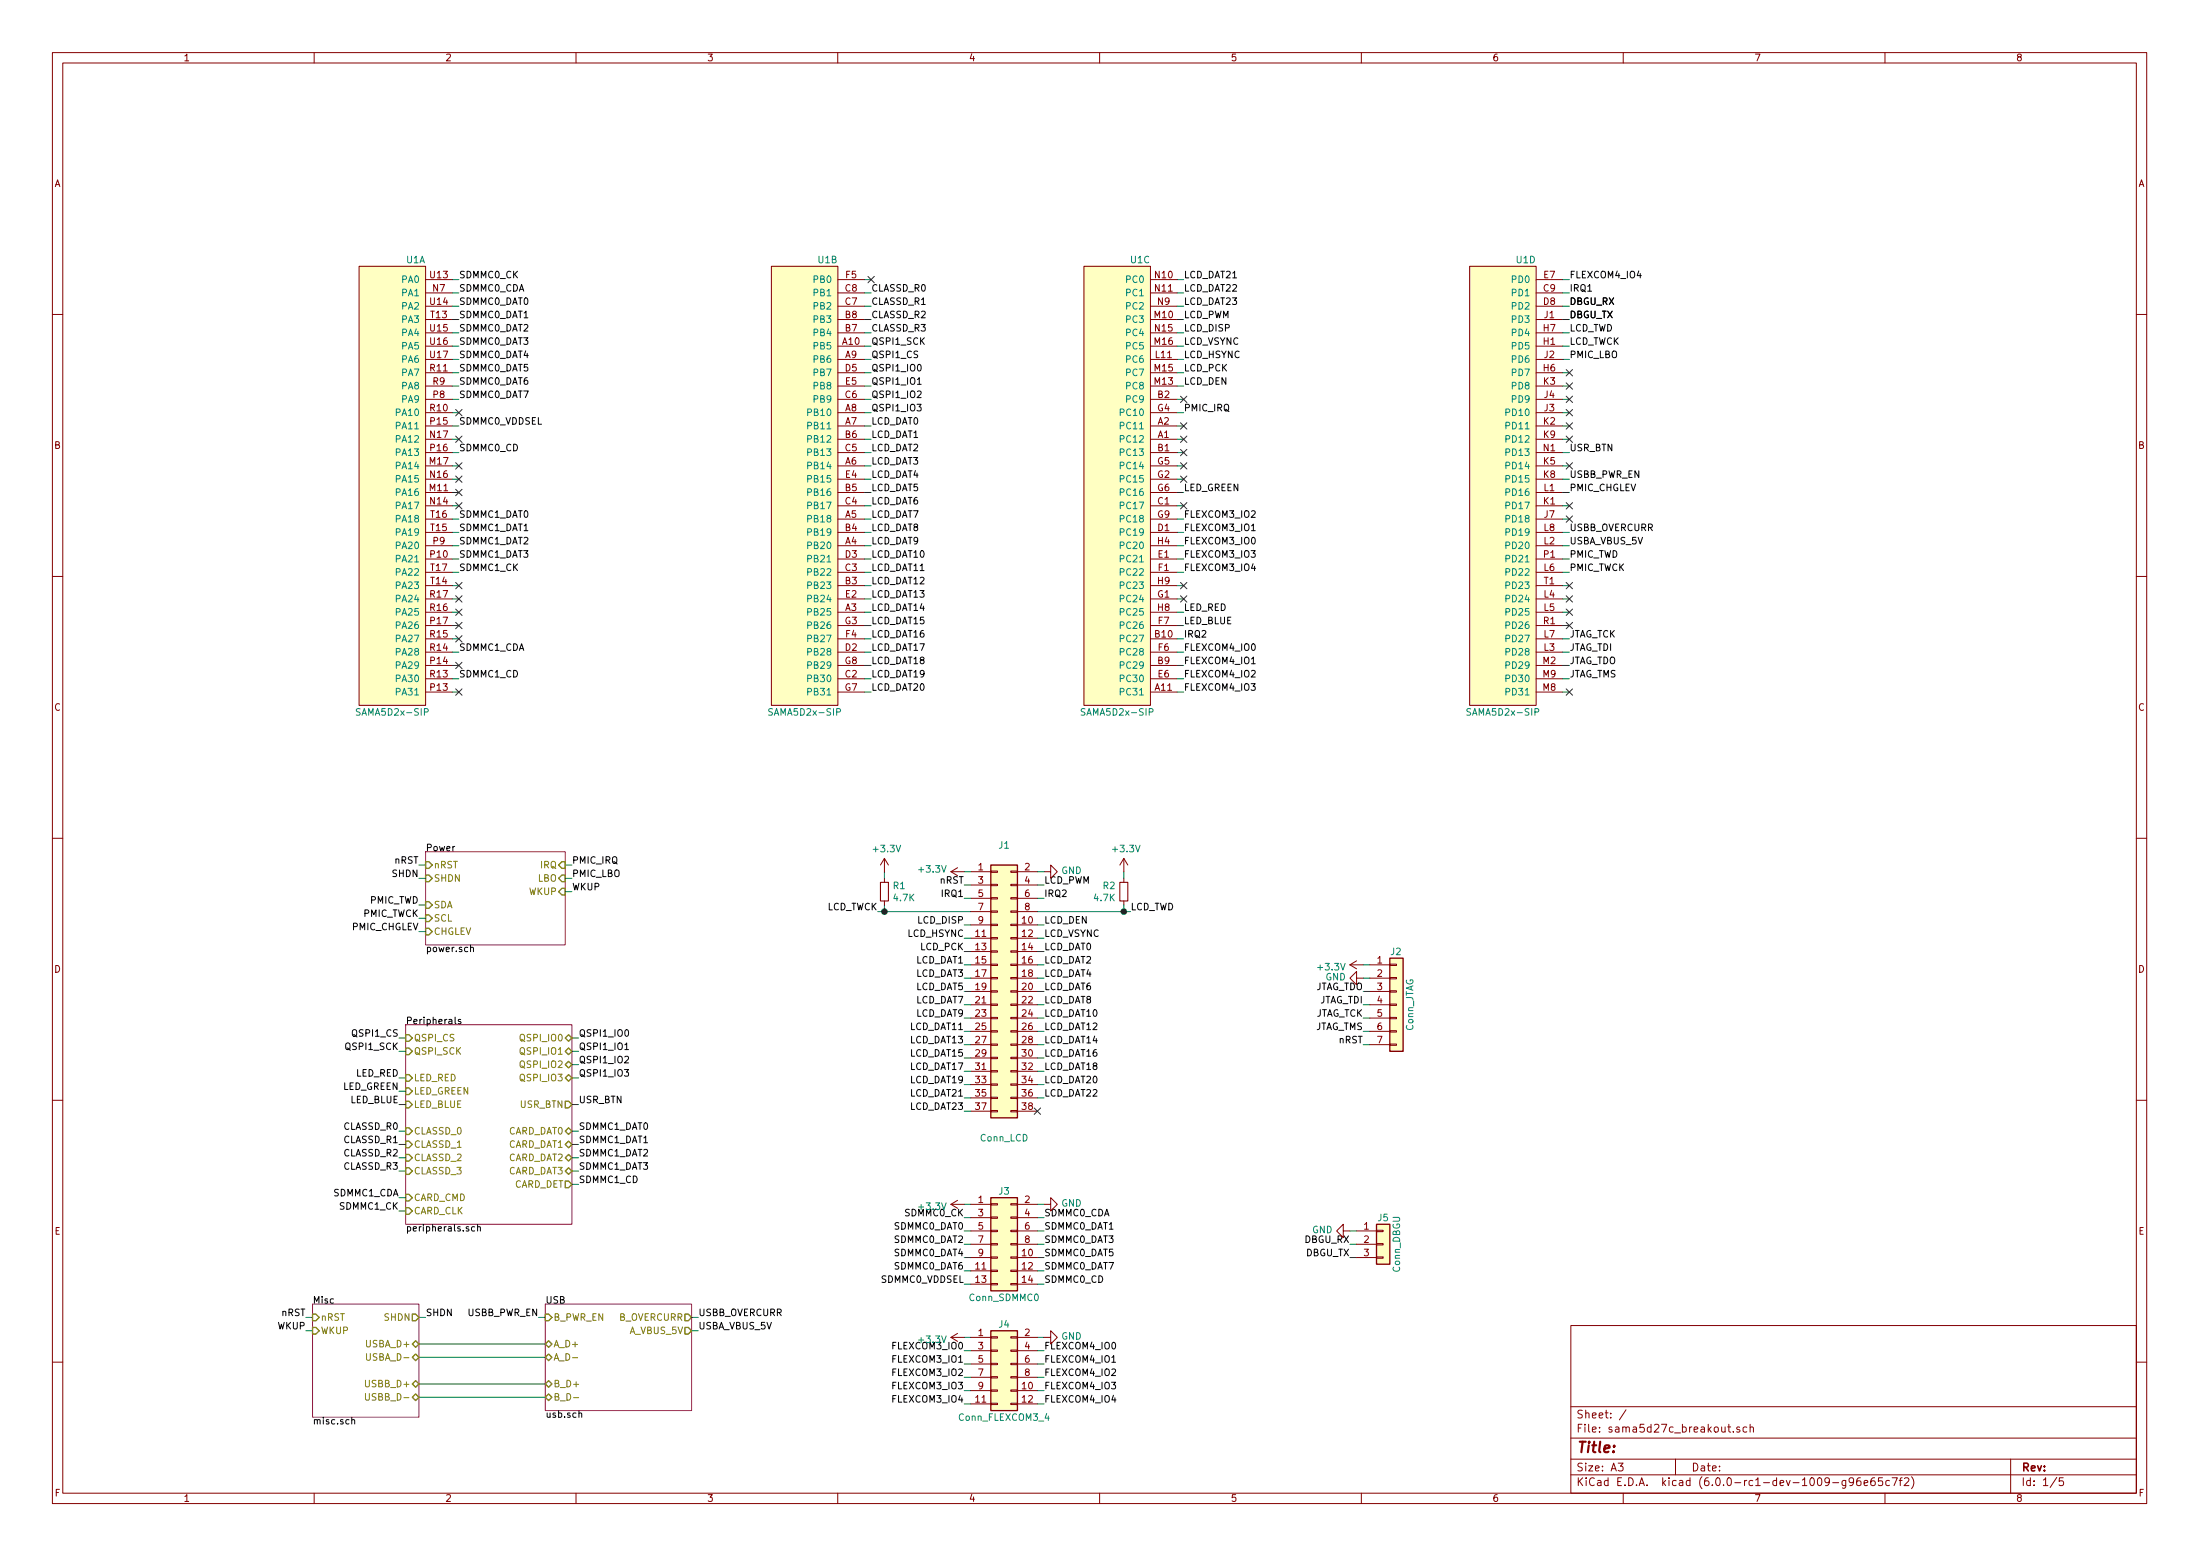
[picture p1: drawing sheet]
EESchema Schematic File Version 4
LIBS:sama5d27c_breakout-cache
EELAYER 29 0
EELAYER END
$Descr A3 16535 11693
encoding utf-8
Sheet 1 5
Title ""
Date ""
Rev ""
Comp ""
Comment1 ""
Comment2 ""
Comment3 ""
Comment4 ""
$EndDescr
$Comp
L CPU_Microchip_SAMA:SAMA5D2x-SIP U1
U 1 1
P 2950 3600
F 0 "U1" H 3200 5250 50  0000 R CNN
F 1 "SAMA5D2x-SIP" H 2950 1850 50  0000 C CNN
F 2 "Package_BGA_Extra:TFBGA-289_17x17_14.0x14.0mm" H 3700 4800 50  0001 C CNN
F 3 "https://www.mouser.se/datasheet/2/268/600001484A-1150115.pdf" H 2950 400 50  0001 C CNN
	1    2950 3600
	1    0    0    -1  
$EndComp
$Comp
L CPU_Microchip_SAMA:SAMA5D2x-SIP U1
U 2 1
P 6050 3600
F 0 "U1" H 6300 5250 50  0000 R CNN
F 1 "SAMA5D2x-SIP" H 6050 1850 50  0000 C CNN
F 2 "Package_BGA_Extra:TFBGA-289_17x17_14.0x14.0mm" H 6800 4800 50  0001 C CNN
F 3 "https://www.mouser.se/datasheet/2/268/600001484A-1150115.pdf" H 6050 400 50  0001 C CNN
	2    6050 3600
	1    0    0    -1  
$EndComp
$Comp
L CPU_Microchip_SAMA:SAMA5D2x-SIP U1
U 3 1
P 8400 3600
F 0 "U1" H 8650 5250 50  0000 R CNN
F 1 "SAMA5D2x-SIP" H 8400 1850 50  0000 C CNN
F 2 "Package_BGA_Extra:TFBGA-289_17x17_14.0x14.0mm" H 9150 4800 50  0001 C CNN
F 3 "https://www.mouser.se/datasheet/2/268/600001484A-1150115.pdf" H 8400 400 50  0001 C CNN
	3    8400 3600
	1    0    0    -1  
$EndComp
$Comp
L CPU_Microchip_SAMA:SAMA5D2x-SIP U1
U 4 1
P 11300 3600
F 0 "U1" H 11550 5250 50  0000 R CNN
F 1 "SAMA5D2x-SIP" H 11300 1850 50  0000 C CNN
F 2 "Package_BGA_Extra:TFBGA-289_17x17_14.0x14.0mm" H 12050 4800 50  0001 C CNN
F 3 "https://www.mouser.se/datasheet/2/268/600001484A-1150115.pdf" H 11300 400 50  0001 C CNN
	4    11300 3600
	1    0    0    -1  
$EndComp
$Sheet
S 3200 6400 1050 700 
U 5C04E5EA
F0 "Power" 50
F1 "power.sch" 50
F2 "nRST" I L 3200 6500 50 
F3 "SHDN" I L 3200 6600 50 
F4 "WKUP" I R 4250 6700 50 
F5 "CHGLEV" I L 3200 7000 50 
F6 "IRQ" I R 4250 6500 50 
F7 "LBO" I R 4250 6600 50 
F8 "SDA" I L 3200 6800 50 
F9 "SCL" I L 3200 6900 50 
$EndSheet
Wire Wire Line
	3400 2100 3450 2100
Wire Wire Line
	3400 2200 3450 2200
Wire Wire Line
	3400 2300 3450 2300
Wire Wire Line
	3400 2400 3450 2400
Wire Wire Line
	3400 2500 3450 2500
Wire Wire Line
	3400 2600 3450 2600
Wire Wire Line
	3400 2700 3450 2700
Wire Wire Line
	3400 2800 3450 2800
Wire Wire Line
	3400 2900 3450 2900
Wire Wire Line
	3400 3000 3450 3000
Wire Wire Line
	3400 3100 3450 3100
Wire Wire Line
	3400 3200 3450 3200
Wire Wire Line
	3400 3300 3450 3300
Wire Wire Line
	3400 3400 3450 3400
Wire Wire Line
	3400 3500 3450 3500
Wire Wire Line
	3400 3600 3450 3600
Wire Wire Line
	3400 3700 3450 3700
Wire Wire Line
	3400 3800 3450 3800
Wire Wire Line
	3400 3900 3450 3900
Wire Wire Line
	3400 4000 3450 4000
Wire Wire Line
	3400 4100 3450 4100
Wire Wire Line
	3400 4200 3450 4200
Wire Wire Line
	3400 4300 3450 4300
Wire Wire Line
	3400 4400 3450 4400
Wire Wire Line
	3400 4500 3450 4500
Wire Wire Line
	3400 4600 3450 4600
Wire Wire Line
	3400 4700 3450 4700
Wire Wire Line
	3400 4800 3450 4800
Wire Wire Line
	3400 4900 3450 4900
Wire Wire Line
	3400 5000 3450 5000
Wire Wire Line
	3400 5100 3450 5100
Wire Wire Line
	3400 5200 3450 5200
Wire Wire Line
	6500 2100 6550 2100
Wire Wire Line
	6500 2200 6550 2200
Wire Wire Line
	6500 2300 6550 2300
Wire Wire Line
	6500 2400 6550 2400
Wire Wire Line
	6500 2500 6550 2500
Wire Wire Line
	6500 2600 6550 2600
Wire Wire Line
	6500 2700 6550 2700
Wire Wire Line
	6500 2800 6550 2800
Wire Wire Line
	6500 2900 6550 2900
Wire Wire Line
	6500 3000 6550 3000
Wire Wire Line
	6500 3100 6550 3100
Wire Wire Line
	6500 3200 6550 3200
Wire Wire Line
	6500 3300 6550 3300
Wire Wire Line
	6500 3400 6550 3400
Wire Wire Line
	6500 3500 6550 3500
Wire Wire Line
	6500 3600 6550 3600
Wire Wire Line
	6500 3700 6550 3700
Wire Wire Line
	6500 3800 6550 3800
Wire Wire Line
	6500 3900 6550 3900
Wire Wire Line
	6500 4000 6550 4000
Wire Wire Line
	6500 4100 6550 4100
Wire Wire Line
	6500 4200 6550 4200
Wire Wire Line
	6500 4300 6550 4300
Wire Wire Line
	6500 4400 6550 4400
Wire Wire Line
	6500 4500 6550 4500
Wire Wire Line
	6500 4600 6550 4600
Wire Wire Line
	6500 4700 6550 4700
Wire Wire Line
	6500 4800 6550 4800
Wire Wire Line
	6500 4900 6550 4900
Wire Wire Line
	6500 5000 6550 5000
Wire Wire Line
	6500 5100 6550 5100
Wire Wire Line
	6500 5200 6550 5200
Wire Wire Line
	8850 2100 8900 2100
Wire Wire Line
	8850 2200 8900 2200
Wire Wire Line
	8850 2300 8900 2300
Wire Wire Line
	8850 2400 8900 2400
Wire Wire Line
	8850 2500 8900 2500
Wire Wire Line
	8850 2600 8900 2600
Wire Wire Line
	8850 2700 8900 2700
Wire Wire Line
	8850 2800 8900 2800
Wire Wire Line
	8850 2900 8900 2900
Wire Wire Line
	8850 3000 8900 3000
Wire Wire Line
	8850 3100 8900 3100
Wire Wire Line
	8850 3200 8900 3200
Wire Wire Line
	8850 3300 8900 3300
Wire Wire Line
	8850 3400 8900 3400
Wire Wire Line
	8850 3500 8900 3500
Wire Wire Line
	8850 3600 8900 3600
Wire Wire Line
	8850 3700 8900 3700
Wire Wire Line
	8850 3800 8900 3800
Wire Wire Line
	8850 3900 8900 3900
Wire Wire Line
	8850 4000 8900 4000
Wire Wire Line
	8850 4100 8900 4100
Wire Wire Line
	8850 4200 8900 4200
Wire Wire Line
	8850 4300 8900 4300
Wire Wire Line
	8850 4400 8900 4400
Wire Wire Line
	8850 4500 8900 4500
Wire Wire Line
	8850 4600 8900 4600
Wire Wire Line
	8850 4700 8900 4700
Wire Wire Line
	8850 4800 8900 4800
Wire Wire Line
	8850 4900 8900 4900
Wire Wire Line
	8850 5000 8900 5000
Wire Wire Line
	8850 5100 8900 5100
Wire Wire Line
	8850 5200 8900 5200
Wire Wire Line
	11750 2100 11800 2100
Wire Wire Line
	11750 2200 11800 2200
Wire Wire Line
	11750 2300 11800 2300
Wire Wire Line
	11750 2400 11800 2400
Wire Wire Line
	11750 2500 11800 2500
Wire Wire Line
	11750 2600 11800 2600
Wire Wire Line
	11750 2700 11800 2700
Wire Wire Line
	11750 2800 11800 2800
Wire Wire Line
	11750 2900 11800 2900
Wire Wire Line
	11750 3000 11800 3000
Wire Wire Line
	11750 3100 11800 3100
Wire Wire Line
	11750 3200 11800 3200
Wire Wire Line
	11750 3300 11800 3300
Wire Wire Line
	11750 3400 11800 3400
Wire Wire Line
	11750 3500 11800 3500
Wire Wire Line
	11750 3600 11800 3600
Wire Wire Line
	11750 3700 11800 3700
Wire Wire Line
	11750 3800 11800 3800
Wire Wire Line
	11750 3900 11800 3900
Wire Wire Line
	11750 4000 11800 4000
Wire Wire Line
	11750 4100 11800 4100
Wire Wire Line
	11750 4200 11800 4200
Wire Wire Line
	11750 4300 11800 4300
Wire Wire Line
	11750 4400 11800 4400
Wire Wire Line
	11750 4500 11800 4500
Wire Wire Line
	11750 4600 11800 4600
Wire Wire Line
	11750 4700 11800 4700
Wire Wire Line
	11750 4800 11800 4800
Wire Wire Line
	11750 4900 11800 4900
Wire Wire Line
	11750 5000 11800 5000
Wire Wire Line
	11750 5100 11800 5100
Wire Wire Line
	11750 5200 11800 5200
Text Label 6550 2600 0    50   ~ 0
QSPI1_SCK
Text Label 6550 2700 0    50   ~ 0
QSPI1_CS
Text Label 6550 2800 0    50   ~ 0
QSPI1_IO0
Text Label 6550 2900 0    50   ~ 0
QSPI1_IO1
Text Label 6550 3000 0    50   ~ 0
QSPI1_IO2
Text Label 6550 3100 0    50   ~ 0
QSPI1_IO3
Text Label 11800 3700 0    50   ~ 0
PMIC_CHGLEV
Text Label 3150 7000 2    50   ~ 0
PMIC_CHGLEV
Text Label 11800 4200 0    50   ~ 0
PMIC_TWD
Text Label 11800 4300 0    50   ~ 0
PMIC_TWCK
Text Label 3150 6800 2    50   ~ 0
PMIC_TWD
Text Label 3150 6900 2    50   ~ 0
PMIC_TWCK
Wire Wire Line
	3150 6800 3200 6800
Wire Wire Line
	3150 6900 3200 6900
Wire Wire Line
	2350 9900 2300 9900
Text Label 2300 9900 2    50   ~ 0
nRST
Text Label 3150 6500 2    50   ~ 0
nRST
Wire Wire Line
	3150 6500 3200 6500
Text Label 8900 3100 0    50   ~ 0
PMIC_IRQ
Text Label 4300 6500 0    50   ~ 0
PMIC_IRQ
Wire Wire Line
	4300 6500 4250 6500
Wire Wire Line
	4250 6600 4300 6600
Text Label 4300 6600 0    50   ~ 0
PMIC_LBO
Text Label 11800 2700 0    50   ~ 0
PMIC_LBO
Wire Wire Line
	3150 7000 3200 7000
Wire Wire Line
	2350 10000 2300 10000
Wire Wire Line
	3150 9900 3200 9900
Text Label 3200 9900 0    50   ~ 0
SHDN
Text Label 2300 10000 2    50   ~ 0
WKUP
Wire Wire Line
	3200 6600 3150 6600
Text Label 3150 6600 2    50   ~ 0
SHDN
Wire Wire Line
	4250 6700 4300 6700
Text Label 4300 6700 0    50   ~ 0
WKUP
Text Label 3450 5100 0    50   ~ 0
SDMMC1_CD
Text Label 3450 4100 0    50   ~ 0
SDMMC1_DAT2
Text Label 3450 4200 0    50   ~ 0
SDMMC1_DAT3
Text Label 3450 4900 0    50   ~ 0
SDMMC1_CDA
Text Label 3450 4300 0    50   ~ 0
SDMMC1_CK
Text Label 3450 3900 0    50   ~ 0
SDMMC1_DAT0
Text Label 3450 4000 0    50   ~ 0
SDMMC1_DAT1
Text Label 11800 4800 0    50   ~ 0
JTAG_TCK
Text Label 11800 4900 0    50   ~ 0
JTAG_TDI
Text Label 11800 5000 0    50   ~ 0
JTAG_TDO
Text Label 11800 5100 0    50   ~ 0
JTAG_TMS
Text Label 10250 7650 2    50   ~ 0
JTAG_TCK
Text Label 10250 7550 2    50   ~ 0
JTAG_TDI
Text Label 10250 7450 2    50   ~ 0
JTAG_TDO
Text Label 10250 7750 2    50   ~ 0
JTAG_TMS
Text Label 3450 2100 0    50   ~ 0
SDMMC0_CK
Text Label 3450 2200 0    50   ~ 0
SDMMC0_CDA
Text Label 3450 2300 0    50   ~ 0
SDMMC0_DAT0
Text Label 3450 2400 0    50   ~ 0
SDMMC0_DAT1
Text Label 3450 2500 0    50   ~ 0
SDMMC0_DAT2
Text Label 7250 9150 2    50   ~ 0
SDMMC0_CK
Text Label 7850 9150 0    50   ~ 0
SDMMC0_CDA
Text Label 7250 9250 2    50   ~ 0
SDMMC0_DAT0
Text Label 7850 9250 0    50   ~ 0
SDMMC0_DAT1
Text Label 7250 9350 2    50   ~ 0
SDMMC0_DAT2
Text Label 11800 3400 0    50   ~ 0
USR_BTN
Text Label 11800 4100 0    50   ~ 0
USBA_VBUS_5V
Text Label 11800 3600 0    50   ~ 0
USBB_PWR_EN
Text Label 11800 4000 0    50   ~ 0
USBB_OVERCURR
Text Label 8900 4600 0    50   ~ 0
LED_RED
Text Label 8900 3700 0    50   ~ 0
LED_GREEN
Text Label 8900 4700 0    50   ~ 0
LED_BLUE
Text Label 7250 6650 2    50   ~ 0
nRST
Text Label 7850 6650 0    50   ~ 0
LCD_PWM
Text Label 7850 6750 0    50   ~ 0
IRQ2
Text Label 7250 6750 2    50   ~ 0
IRQ1
Text Label 6600 6850 2    50   ~ 0
LCD_TWCK
Text Label 8500 6850 0    50   ~ 0
LCD_TWD
Text Label 7250 6950 2    50   ~ 0
LCD_DISP
Text Label 7850 6950 0    50   ~ 0
LCD_DEN
Text Label 7250 7050 2    50   ~ 0
LCD_HSYNC
Text Label 7850 7050 0    50   ~ 0
LCD_VSYNC
Text Label 7250 7150 2    50   ~ 0
LCD_PCK
Text Label 7850 7150 0    50   ~ 0
LCD_DAT0
Text Label 7250 7250 2    50   ~ 0
LCD_DAT1
Text Label 7850 7250 0    50   ~ 0
LCD_DAT2
Text Label 7250 7350 2    50   ~ 0
LCD_DAT3
Text Label 7850 7350 0    50   ~ 0
LCD_DAT4
Text Label 7250 7450 2    50   ~ 0
LCD_DAT5
Text Label 7850 7450 0    50   ~ 0
LCD_DAT6
Text Label 7250 7550 2    50   ~ 0
LCD_DAT7
Text Label 7850 7550 0    50   ~ 0
LCD_DAT8
Text Label 7250 7650 2    50   ~ 0
LCD_DAT9
Text Label 7850 7650 0    50   ~ 0
LCD_DAT10
Text Label 7250 7750 2    50   ~ 0
LCD_DAT11
Text Label 7850 7750 0    50   ~ 0
LCD_DAT12
Text Label 7250 7850 2    50   ~ 0
LCD_DAT13
Text Label 7850 7850 0    50   ~ 0
LCD_DAT14
Text Label 7250 7950 2    50   ~ 0
LCD_DAT15
Text Label 7850 7950 0    50   ~ 0
LCD_DAT16
Text Label 7250 8050 2    50   ~ 0
LCD_DAT17
Text Label 7850 8050 0    50   ~ 0
LCD_DAT18
Text Label 7250 8150 2    50   ~ 0
LCD_DAT19
Text Label 7850 8150 0    50   ~ 0
LCD_DAT20
Text Label 7250 8250 2    50   ~ 0
LCD_DAT21
Text Label 7850 8250 0    50   ~ 0
LCD_DAT22
Text Label 7250 8350 2    50   ~ 0
LCD_DAT23
$Comp
L power:+3.3V #PWR02
U 1 1
P 7250 6550
F 0 "#PWR02" H 7250 6400 50  0001 C CNN
F 1 "+3.3V" V 7265 6678 50  0000 L CNN
F 2 "" H 7250 6550 50  0001 C CNN
F 3 "" H 7250 6550 50  0001 C CNN
	1    7250 6550
	0    -1   -1   0   
$EndComp
$Comp
L power:GND #PWR03
U 1 1
P 7850 6550
F 0 "#PWR03" H 7850 6300 50  0001 C CNN
F 1 "GND" V 7855 6422 50  0000 R CNN
F 2 "" H 7850 6550 50  0001 C CNN
F 3 "" H 7850 6550 50  0001 C CNN
	1    7850 6550
	0    -1   -1   0   
$EndComp
$Comp
L Connector_Generic:Conn_02x19_Odd_Even J1
U 1 1
P 7500 7450
F 0 "J1" H 7550 8550 50  0000 C CNN
F 1 "Conn_LCD" H 7550 6350 50  0000 C CNN
F 2 "Connector_PinHeader_1.27mm:PinHeader_2x19_P1.27mm_Vertical_SMD" H 7500 7450 50  0001 C CNN
F 3 "~" H 7500 7450 50  0001 C CNN
	1    7500 7450
	1    0    0    -1  
$EndComp
Wire Wire Line
	7300 6550 7250 6550
Wire Wire Line
	7300 6650 7250 6650
Wire Wire Line
	7300 6750 7250 6750
Wire Wire Line
	7300 6850 6650 6850
Wire Wire Line
	7300 6950 7250 6950
Wire Wire Line
	7300 7050 7250 7050
Wire Wire Line
	7300 7150 7250 7150
Wire Wire Line
	7300 7250 7250 7250
Wire Wire Line
	7300 7350 7250 7350
Wire Wire Line
	7300 7450 7250 7450
Wire Wire Line
	7300 7550 7250 7550
Wire Wire Line
	7300 7650 7250 7650
Wire Wire Line
	7300 7750 7250 7750
Wire Wire Line
	7300 7850 7250 7850
Wire Wire Line
	7300 7950 7250 7950
Wire Wire Line
	7300 8050 7250 8050
Wire Wire Line
	7300 8150 7250 8150
Wire Wire Line
	7300 8250 7250 8250
Wire Wire Line
	7300 8350 7250 8350
Wire Wire Line
	7800 6550 7850 6550
Wire Wire Line
	7800 6650 7850 6650
Wire Wire Line
	7800 6750 7850 6750
Wire Wire Line
	7800 6850 8450 6850
Wire Wire Line
	7800 6950 7850 6950
Wire Wire Line
	7800 7050 7850 7050
Wire Wire Line
	7800 7150 7850 7150
Wire Wire Line
	7800 7250 7850 7250
Wire Wire Line
	7800 7350 7850 7350
Wire Wire Line
	7800 7450 7850 7450
Wire Wire Line
	7800 7550 7850 7550
Wire Wire Line
	7800 7650 7850 7650
Wire Wire Line
	7800 7750 7850 7750
Wire Wire Line
	7800 7850 7850 7850
Wire Wire Line
	7800 7950 7850 7950
Wire Wire Line
	7800 8050 7850 8050
Wire Wire Line
	7800 8150 7850 8150
Wire Wire Line
	7800 8250 7850 8250
NoConn ~ 7800 8350
Text Label 8900 2400 0    50   ~ 0
LCD_PWM
Text Label 8900 4800 0    50   ~ 0
IRQ2
Text Label 11800 2500 0    50   ~ 0
LCD_TWD
Text Label 8900 2900 0    50   ~ 0
LCD_DEN
Text Label 8900 2600 0    50   ~ 0
LCD_VSYNC
Text Label 6550 3200 0    50   ~ 0
LCD_DAT0
Text Label 6550 3400 0    50   ~ 0
LCD_DAT2
Text Label 6550 3600 0    50   ~ 0
LCD_DAT4
Text Label 6550 3800 0    50   ~ 0
LCD_DAT6
Text Label 6550 4000 0    50   ~ 0
LCD_DAT8
Text Label 6550 4200 0    50   ~ 0
LCD_DAT10
Text Label 6550 4400 0    50   ~ 0
LCD_DAT12
Text Label 6550 4600 0    50   ~ 0
LCD_DAT14
Text Label 6550 4800 0    50   ~ 0
LCD_DAT16
Text Label 6550 5000 0    50   ~ 0
LCD_DAT18
Text Label 6550 5200 0    50   ~ 0
LCD_DAT20
Text Label 8900 2200 0    50   ~ 0
LCD_DAT22
Text Label 11800 2200 0    50   ~ 0
IRQ1
Text Label 11800 2600 0    50   ~ 0
LCD_TWCK
Text Label 8900 2500 0    50   ~ 0
LCD_DISP
Text Label 8900 2700 0    50   ~ 0
LCD_HSYNC
Text Label 8900 2800 0    50   ~ 0
LCD_PCK
Text Label 6550 3300 0    50   ~ 0
LCD_DAT1
Text Label 6550 3500 0    50   ~ 0
LCD_DAT3
Text Label 6550 3700 0    50   ~ 0
LCD_DAT5
Text Label 6550 3900 0    50   ~ 0
LCD_DAT7
Text Label 6550 4100 0    50   ~ 0
LCD_DAT9
Text Label 6550 4300 0    50   ~ 0
LCD_DAT11
Text Label 6550 4500 0    50   ~ 0
LCD_DAT13
Text Label 6550 4700 0    50   ~ 0
LCD_DAT15
Text Label 6550 4900 0    50   ~ 0
LCD_DAT17
Text Label 6550 5100 0    50   ~ 0
LCD_DAT19
Text Label 8900 2100 0    50   ~ 0
LCD_DAT21
Text Label 8900 2300 0    50   ~ 0
LCD_DAT23
Wire Wire Line
	6650 6850 6650 6800
Connection ~ 6650 6850
Wire Wire Line
	6650 6850 6600 6850
$Comp
L Device:R_Small R1
U 1 1
P 6650 6700
F 0 "R1" H 6709 6746 50  0000 L CNN
F 1 "4.7K" H 6709 6655 50  0000 L CNN
F 2 "Resistor_SMD:R_0603_1608Metric" H 6650 6700 50  0001 C CNN
F 3 "~" H 6650 6700 50  0001 C CNN
	1    6650 6700
	1    0    0    -1  
$EndComp
Wire Wire Line
	6650 6600 6650 6550
$Comp
L power:+3.3V #PWR01
U 1 1
P 6650 6550
F 0 "#PWR01" H 6650 6400 50  0001 C CNN
F 1 "+3.3V" H 6665 6723 50  0000 C CNN
F 2 "" H 6650 6550 50  0001 C CNN
F 3 "" H 6650 6550 50  0001 C CNN
	1    6650 6550
	1    0    0    -1  
$EndComp
$Comp
L Device:R_Small R2
U 1 1
P 8450 6700
F 0 "R2" H 8509 6746 50  0000 L CNN
F 1 "4.7K" H 8509 6655 50  0000 L CNN
F 2 "Resistor_SMD:R_0603_1608Metric" H 8450 6700 50  0001 C CNN
F 3 "~" H 8450 6700 50  0001 C CNN
	1    8450 6700
	-1   0    0    -1  
$EndComp
Wire Wire Line
	8450 6800 8450 6850
Connection ~ 8450 6850
Wire Wire Line
	8450 6850 8500 6850
Wire Wire Line
	8450 6600 8450 6550
$Comp
L power:+3.3V #PWR04
U 1 1
P 8450 6550
F 0 "#PWR04" H 8450 6400 50  0001 C CNN
F 1 "+3.3V" H 8465 6723 50  0000 C CNN
F 2 "" H 8450 6550 50  0001 C CNN
F 3 "" H 8450 6550 50  0001 C CNN
	1    8450 6550
	1    0    0    -1  
$EndComp
Text Label 8900 3900 0    50   ~ 0
FLEXCOM3_IO2
Text Label 8900 4000 0    50   ~ 0
FLEXCOM3_IO1
Text Label 8900 4100 0    50   ~ 0
FLEXCOM3_IO0
Text Label 8900 4200 0    50   ~ 0
FLEXCOM3_IO3
Text Label 8900 4300 0    50   ~ 0
FLEXCOM3_IO4
Text Label 7250 10350 2    50   ~ 0
FLEXCOM3_IO2
Text Label 7250 10250 2    50   ~ 0
FLEXCOM3_IO1
Text Label 7250 10150 2    50   ~ 0
FLEXCOM3_IO0
Text Label 7250 10450 2    50   ~ 0
FLEXCOM3_IO3
Text Label 7250 10550 2    50   ~ 0
FLEXCOM3_IO4
$Sheet
S 4100 9800 1100 800 
U 5CCDEAD5
F0 "USB" 50
F1 "usb.sch" 50
F2 "B_PWR_EN" I L 4100 9900 50 
F3 "B_OVERCURR" O R 5200 9900 50 
F4 "B_D-" B L 4100 10500 50 
F5 "B_D+" B L 4100 10400 50 
F6 "A_VBUS_5V" O R 5200 10000 50 
F7 "A_D+" B L 4100 10100 50 
F8 "A_D-" B L 4100 10200 50 
$EndSheet
Wire Wire Line
	3150 10100 4100 10100
Wire Wire Line
	3150 10200 4100 10200
Wire Wire Line
	3150 10400 4100 10400
Wire Wire Line
	3150 10500 4100 10500
Wire Wire Line
	5200 9900 5250 9900
Wire Wire Line
	5200 10000 5250 10000
Text Label 5250 9900 0    50   ~ 0
USBB_OVERCURR
Text Label 5250 10000 0    50   ~ 0
USBA_VBUS_5V
Wire Wire Line
	4100 9900 4050 9900
Text Label 4050 9900 2    50   ~ 0
USBB_PWR_EN
Text Label 3450 2600 0    50   ~ 0
SDMMC0_DAT3
Text Label 3450 2700 0    50   ~ 0
SDMMC0_DAT4
Text Label 3450 2800 0    50   ~ 0
SDMMC0_DAT5
Text Label 3450 2900 0    50   ~ 0
SDMMC0_DAT6
Text Label 3450 3000 0    50   ~ 0
SDMMC0_DAT7
Text Label 7850 9350 0    50   ~ 0
SDMMC0_DAT3
Text Label 7250 9450 2    50   ~ 0
SDMMC0_DAT4
Text Label 7850 9450 0    50   ~ 0
SDMMC0_DAT5
Text Label 7250 9550 2    50   ~ 0
SDMMC0_DAT6
Text Label 7850 9550 0    50   ~ 0
SDMMC0_DAT7
Text Label 3450 3200 0    50   ~ 0
SDMMC0_VDDSEL
Text Label 3450 3400 0    50   ~ 0
SDMMC0_CD
Text Label 7250 9650 2    50   ~ 0
SDMMC0_VDDSEL
Text Label 7850 9650 0    50   ~ 0
SDMMC0_CD
Text Label 6550 2200 0    50   ~ 0
CLASSD_R0
Text Label 6550 2300 0    50   ~ 0
CLASSD_R1
Text Label 6550 2400 0    50   ~ 0
CLASSD_R2
Text Label 6550 2500 0    50   ~ 0
CLASSD_R3
Text Label 11800 2400 0    50   ~ 0
DBGU_TX
Text Label 11800 2300 0    50   ~ 0
DBGU_RX
$Comp
L power:GND #PWR06
U 1 1
P 10250 7350
F 0 "#PWR06" H 10250 7100 50  0001 C CNN
F 1 "GND" V 10255 7222 50  0000 R CNN
F 2 "" H 10250 7350 50  0001 C CNN
F 3 "" H 10250 7350 50  0001 C CNN
	1    10250 7350
	0    1    -1   0   
$EndComp
$Comp
L power:+3.3V #PWR05
U 1 1
P 10250 7250
F 0 "#PWR05" H 10250 7100 50  0001 C CNN
F 1 "+3.3V" V 10265 7378 50  0000 L CNN
F 2 "" H 10250 7250 50  0001 C CNN
F 3 "" H 10250 7250 50  0001 C CNN
	1    10250 7250
	0    -1   1    0   
$EndComp
Wire Wire Line
	10250 7250 10300 7250
Wire Wire Line
	10250 7350 10300 7350
Wire Wire Line
	10250 7450 10300 7450
Wire Wire Line
	10250 7550 10300 7550
Wire Wire Line
	10250 7650 10300 7650
Wire Wire Line
	10250 7750 10300 7750
$Comp
L Connector_Generic:Conn_01x07 J2
U 1 1
P 10500 7550
F 0 "J2" H 10450 7950 50  0000 L CNN
F 1 "Conn_JTAG" V 10600 7350 50  0000 L CNN
F 2 "Connector_PinHeader_2.54mm:PinHeader_1x07_P2.54mm_Vertical" H 10500 7550 50  0001 C CNN
F 3 "~" H 10500 7550 50  0001 C CNN
	1    10500 7550
	1    0    0    -1  
$EndComp
$Comp
L power:GND #PWR09
U 1 1
P 7850 9050
F 0 "#PWR09" H 7850 8800 50  0001 C CNN
F 1 "GND" V 7855 8922 50  0000 R CNN
F 2 "" H 7850 9050 50  0001 C CNN
F 3 "" H 7850 9050 50  0001 C CNN
	1    7850 9050
	0    -1   -1   0   
$EndComp
$Comp
L power:+3.3V #PWR07
U 1 1
P 7250 9050
F 0 "#PWR07" H 7250 8900 50  0001 C CNN
F 1 "+3.3V" V 7265 9178 50  0000 L CNN
F 2 "" H 7250 9050 50  0001 C CNN
F 3 "" H 7250 9050 50  0001 C CNN
	1    7250 9050
	0    -1   1    0   
$EndComp
Wire Wire Line
	7250 9050 7300 9050
Wire Wire Line
	7850 9050 7800 9050
Wire Wire Line
	7250 9150 7300 9150
Wire Wire Line
	7850 9150 7800 9150
Wire Wire Line
	7250 9250 7300 9250
Wire Wire Line
	7850 9250 7800 9250
Wire Wire Line
	7250 9350 7300 9350
Wire Wire Line
	7850 9350 7800 9350
Wire Wire Line
	7250 9450 7300 9450
Wire Wire Line
	7850 9450 7800 9450
Wire Wire Line
	7250 9550 7300 9550
Wire Wire Line
	7850 9550 7800 9550
Wire Wire Line
	7250 9650 7300 9650
Wire Wire Line
	7850 9650 7800 9650
$Comp
L Connector_Generic:Conn_02x07_Odd_Even J3
U 1 1
P 7500 9350
F 0 "J3" H 7550 9750 50  0000 C CNN
F 1 "Conn_SDMMC0" H 7550 8950 50  0000 C CNN
F 2 "Connector_PinHeader_2.54mm:PinHeader_2x07_P2.54mm_Vertical" H 7500 9350 50  0001 C CNN
F 3 "~" H 7500 9350 50  0001 C CNN
	1    7500 9350
	1    0    0    -1  
$EndComp
Text Label 8900 4900 0    50   ~ 0
FLEXCOM4_IO0
Text Label 8900 5000 0    50   ~ 0
FLEXCOM4_IO1
Text Label 8900 5100 0    50   ~ 0
FLEXCOM4_IO2
Text Label 8900 5200 0    50   ~ 0
FLEXCOM4_IO3
Text Label 11800 2100 0    50   ~ 0
FLEXCOM4_IO4
Text Label 7850 10150 0    50   ~ 0
FLEXCOM4_IO0
Text Label 7850 10250 0    50   ~ 0
FLEXCOM4_IO1
Text Label 7850 10350 0    50   ~ 0
FLEXCOM4_IO2
Text Label 7850 10450 0    50   ~ 0
FLEXCOM4_IO3
Text Label 7850 10550 0    50   ~ 0
FLEXCOM4_IO4
$Comp
L power:GND #PWR010
U 1 1
P 7850 10050
F 0 "#PWR010" H 7850 9800 50  0001 C CNN
F 1 "GND" V 7855 9922 50  0000 R CNN
F 2 "" H 7850 10050 50  0001 C CNN
F 3 "" H 7850 10050 50  0001 C CNN
	1    7850 10050
	0    -1   -1   0   
$EndComp
$Comp
L power:+3.3V #PWR08
U 1 1
P 7250 10050
F 0 "#PWR08" H 7250 9900 50  0001 C CNN
F 1 "+3.3V" V 7265 10178 50  0000 L CNN
F 2 "" H 7250 10050 50  0001 C CNN
F 3 "" H 7250 10050 50  0001 C CNN
	1    7250 10050
	0    -1   1    0   
$EndComp
Wire Wire Line
	7250 10050 7300 10050
Wire Wire Line
	7850 10050 7800 10050
$Comp
L Connector_Generic:Conn_02x06_Odd_Even J4
U 1 1
P 7500 10250
F 0 "J4" H 7550 10550 50  0000 C CNN
F 1 "Conn_FLEXCOM3_4" H 7550 9850 50  0000 C CNN
F 2 "Connector_PinHeader_2.54mm:PinHeader_2x06_P2.54mm_Vertical" H 7500 10250 50  0001 C CNN
F 3 "~" H 7500 10250 50  0001 C CNN
	1    7500 10250
	1    0    0    -1  
$EndComp
Wire Wire Line
	7250 10150 7300 10150
Wire Wire Line
	7250 10250 7300 10250
Wire Wire Line
	7250 10350 7300 10350
Wire Wire Line
	7250 10450 7300 10450
Wire Wire Line
	7250 10550 7300 10550
Wire Wire Line
	7800 10150 7850 10150
Wire Wire Line
	7800 10250 7850 10250
Wire Wire Line
	7800 10350 7850 10350
Wire Wire Line
	7800 10450 7850 10450
Wire Wire Line
	7800 10550 7850 10550
Text Label 11800 2400 0    50   ~ 0
DBGU_TX
Text Label 11800 2300 0    50   ~ 0
DBGU_RX
Text Label 10150 9450 2    50   ~ 0
DBGU_TX
Text Label 10150 9350 2    50   ~ 0
DBGU_RX
$Comp
L power:GND #PWR011
U 1 1
P 10150 9250
F 0 "#PWR011" H 10150 9000 50  0001 C CNN
F 1 "GND" V 10155 9122 50  0000 R CNN
F 2 "" H 10150 9250 50  0001 C CNN
F 3 "" H 10150 9250 50  0001 C CNN
	1    10150 9250
	0    1    -1   0   
$EndComp
Wire Wire Line
	10150 9250 10200 9250
Wire Wire Line
	10150 9350 10200 9350
Wire Wire Line
	10150 9450 10200 9450
$Comp
L Connector_Generic:Conn_01x03 J5
U 1 1
P 10400 9350
F 0 "J5" H 10400 9550 50  0000 C CNN
F 1 "Conn_DBGU" V 10500 9350 50  0000 C CNN
F 2 "Connector_PinHeader_2.54mm:PinHeader_1x03_P2.54mm_Vertical" H 10400 9350 50  0001 C CNN
F 3 "~" H 10400 9350 50  0001 C CNN
	1    10400 9350
	1    0    0    -1  
$EndComp
Text Label 10250 7850 2    50   ~ 0
nRST
Wire Wire Line
	10250 7850 10300 7850
$Sheet
S 3050 7700 1250 1500
U 5D039005
F0 "Peripherals" 50
F1 "peripherals.sch" 50
F2 "QSPI_IO0" B R 4300 7800 50 
F3 "QSPI_IO1" B R 4300 7900 50 
F4 "QSPI_IO2" B R 4300 8000 50 
F5 "QSPI_IO3" B R 4300 8100 50 
F6 "QSPI_CS" I L 3050 7800 50 
F7 "QSPI_SCK" I L 3050 7900 50 
F8 "USR_BTN" O R 4300 8300 50 
F9 "LED_RED" I L 3050 8100 50 
F10 "LED_GREEN" I L 3050 8200 50 
F11 "LED_BLUE" I L 3050 8300 50 
F12 "CLASSD_0" I L 3050 8500 50 
F13 "CLASSD_1" I L 3050 8600 50 
F14 "CLASSD_2" I L 3050 8700 50 
F15 "CLASSD_3" I L 3050 8800 50 
F16 "CARD_DAT2" B R 4300 8700 50 
F17 "CARD_DAT3" B R 4300 8800 50 
F18 "CARD_CMD" I L 3050 9000 50 
F19 "CARD_CLK" I L 3050 9100 50 
F20 "CARD_DAT0" B R 4300 8500 50 
F21 "CARD_DET" O R 4300 8900 50 
F22 "CARD_DAT1" B R 4300 8600 50 
$EndSheet
Wire Wire Line
	4300 7800 4350 7800
Wire Wire Line
	4300 7900 4350 7900
Wire Wire Line
	4300 8000 4350 8000
Wire Wire Line
	4300 8100 4350 8100
Wire Wire Line
	4300 8300 4350 8300
Wire Wire Line
	4300 8500 4350 8500
Wire Wire Line
	4300 8600 4350 8600
Wire Wire Line
	4300 8700 4350 8700
Wire Wire Line
	4300 8800 4350 8800
Wire Wire Line
	4300 8900 4350 8900
Wire Wire Line
	3050 7800 3000 7800
Wire Wire Line
	3050 7900 3000 7900
Wire Wire Line
	3050 8100 3000 8100
Wire Wire Line
	3050 8200 3000 8200
Wire Wire Line
	3050 8300 3000 8300
Wire Wire Line
	3050 8500 3000 8500
Wire Wire Line
	3050 8600 3000 8600
Wire Wire Line
	3050 8700 3000 8700
Wire Wire Line
	3050 8800 3000 8800
Wire Wire Line
	3050 9000 3000 9000
Wire Wire Line
	3050 9100 3000 9100
Text Label 3000 8300 2    50   ~ 0
LED_BLUE
Text Label 4350 8300 0    50   ~ 0
USR_BTN
Text Label 4350 8700 0    50   ~ 0
SDMMC1_DAT2
Text Label 4350 8800 0    50   ~ 0
SDMMC1_DAT3
Text Label 4350 8500 0    50   ~ 0
SDMMC1_DAT0
Text Label 4350 8600 0    50   ~ 0
SDMMC1_DAT1
Text Label 4350 8900 0    50   ~ 0
SDMMC1_CD
Text Label 3000 9000 2    50   ~ 0
SDMMC1_CDA
Text Label 3000 9100 2    50   ~ 0
SDMMC1_CK
Text Label 3000 8500 2    50   ~ 0
CLASSD_R0
Text Label 3000 8600 2    50   ~ 0
CLASSD_R1
Text Label 3000 8700 2    50   ~ 0
CLASSD_R2
Text Label 3000 8800 2    50   ~ 0
CLASSD_R3
Text Label 3000 7900 2    50   ~ 0
QSPI1_SCK
Text Label 3000 7800 2    50   ~ 0
QSPI1_CS
Text Label 4350 7800 0    50   ~ 0
QSPI1_IO0
Text Label 4350 7900 0    50   ~ 0
QSPI1_IO1
Text Label 4350 8000 0    50   ~ 0
QSPI1_IO2
Text Label 4350 8100 0    50   ~ 0
QSPI1_IO3
Text Label 3000 8200 2    50   ~ 0
LED_GREEN
Text Label 3000 8100 2    50   ~ 0
LED_RED
$Sheet
S 2350 9800 800  850 
U 5DAA7CAC
F0 "Misc" 50
F1 "misc.sch" 50
F2 "nRST" I L 2350 9900 50 
F3 "SHDN" O R 3150 9900 50 
F4 "WKUP" I L 2350 10000 50 
F5 "USBA_D+" B R 3150 10100 50 
F6 "USBA_D-" B R 3150 10200 50 
F7 "USBB_D+" B R 3150 10400 50 
F8 "USBB_D-" B R 3150 10500 50 
$EndSheet
NoConn ~ 11800 5200
NoConn ~ 11800 4400
NoConn ~ 11800 4500
NoConn ~ 11800 4600
NoConn ~ 11800 4700
NoConn ~ 11800 3500
NoConn ~ 11800 3800
NoConn ~ 11800 3900
NoConn ~ 11800 2800
NoConn ~ 11800 2900
NoConn ~ 11800 3000
NoConn ~ 11800 3100
NoConn ~ 11800 3200
NoConn ~ 11800 3300
NoConn ~ 8900 3000
NoConn ~ 6550 2100
NoConn ~ 8900 3200
NoConn ~ 8900 3300
NoConn ~ 8900 3400
NoConn ~ 8900 3500
NoConn ~ 8900 3600
NoConn ~ 8900 3800
NoConn ~ 8900 4400
NoConn ~ 8900 4500
NoConn ~ 3450 3100
NoConn ~ 3450 3300
NoConn ~ 3450 3500
NoConn ~ 3450 3600
NoConn ~ 3450 3700
NoConn ~ 3450 3800
NoConn ~ 3450 4400
NoConn ~ 3450 4500
NoConn ~ 3450 4600
NoConn ~ 3450 4700
NoConn ~ 3450 4800
NoConn ~ 3450 5000
NoConn ~ 3450 5200
$EndSCHEMATC
